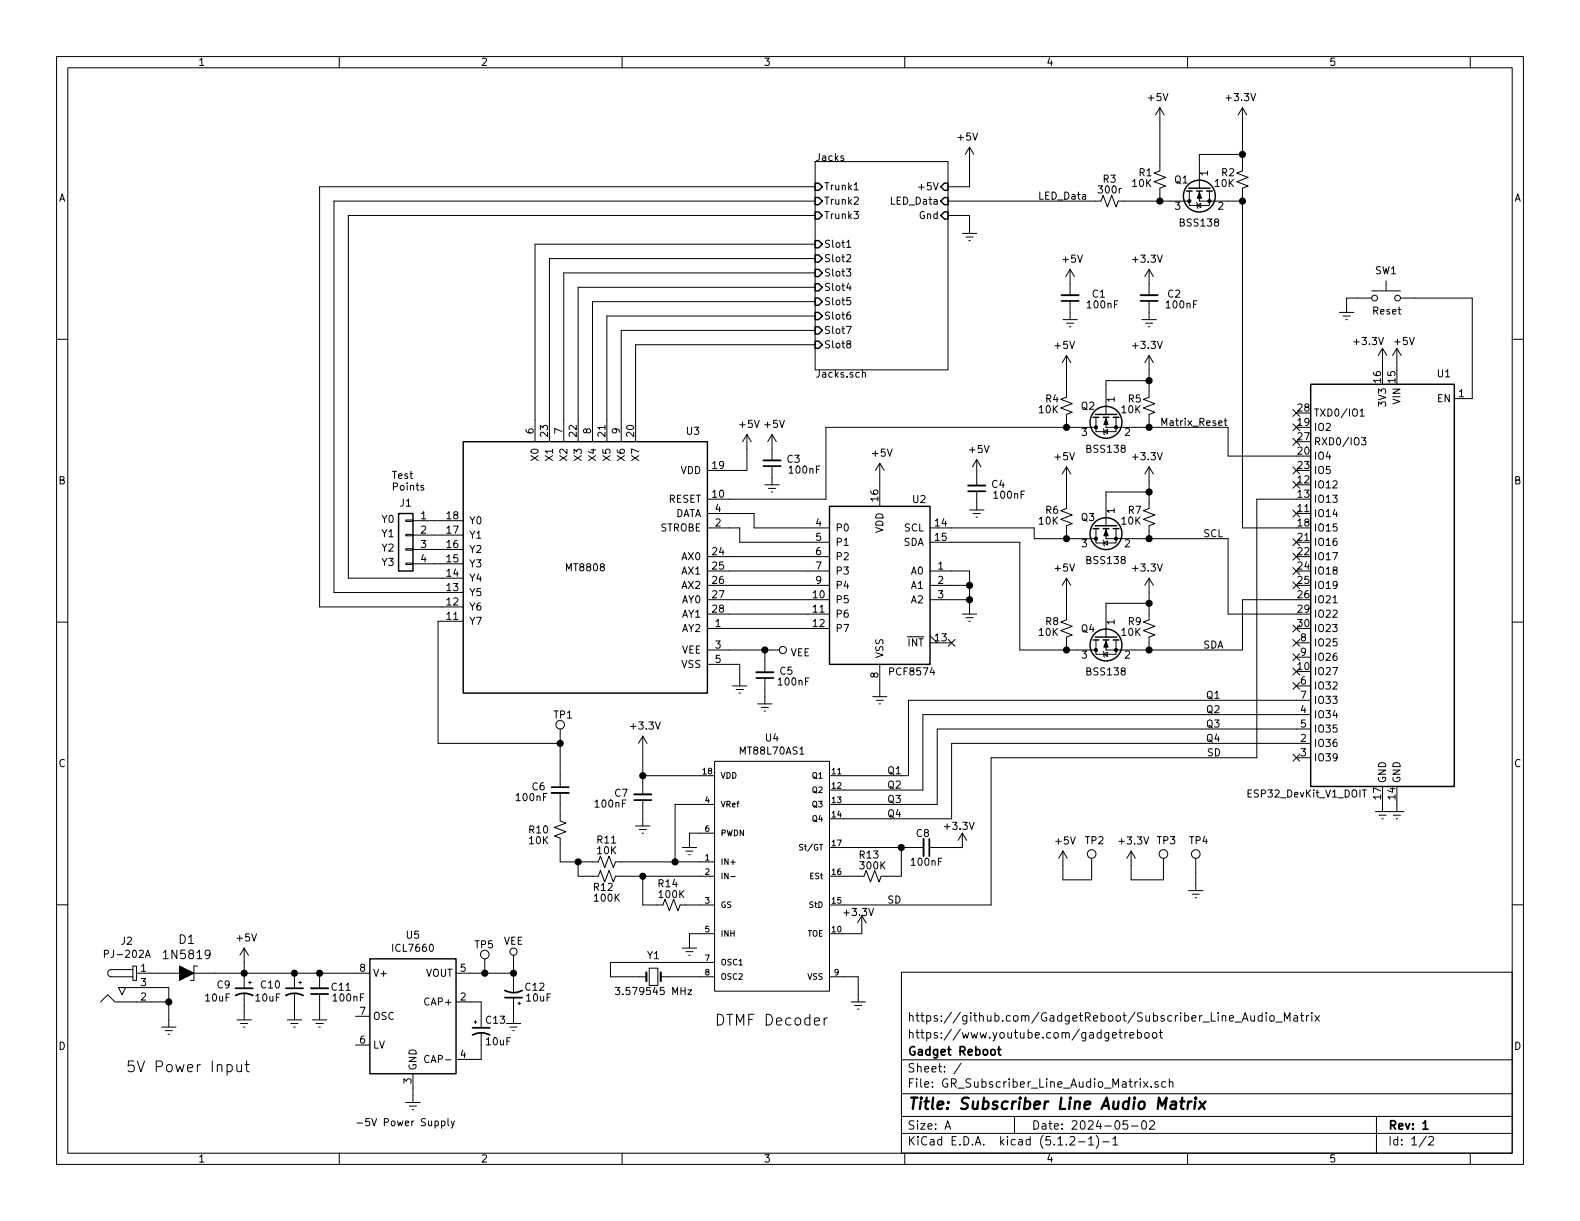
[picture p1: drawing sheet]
EESchema Schematic File Version 4
LIBS:GR_Subscriber_Line_Audio_Matrix-cache
EELAYER 29 0
EELAYER END
$Descr A 11000 8500
encoding utf-8
Sheet 1 2
Title "Subscriber Line Audio Matrix"
Date "2024-05-02"
Rev "1"
Comp "Gadget Reboot"
Comment1 "https://www.youtube.com/gadgetreboot"
Comment2 "https://github.com/GadgetReboot/Subscriber_Line_Audio_Matrix"
Comment3 ""
Comment4 ""
$EndDescr
$Comp
L MT8870:MT8870DSR1 U4
U 1 1
P 4875 5400
F 0 "U4" H 5375 5665 50  0000 C CNN
F 1 "MT88L70AS1" H 5375 5574 50  0000 C CNN
F 2 "Package_SO:SOIC-18W_7.5x11.6mm_P1.27mm" H 4875 5800 50  0001 L CNN
F 3 "" H 4875 5900 50  0001 L CNN
	1    4875 5400
	1    0    0    -1  
$EndComp
$Comp
L Device:Crystal_Small Y1
U 1 1
P 4550 6800
F 0 "Y1" H 4550 6950 50  0000 C CNN
F 1 "3.579545 MHz" H 4550 6700 50  0000 C CNN
F 2 "Crystal:Crystal_SMD_HC49-SD_HandSoldering" H 4550 6800 50  0001 C CNN
F 3 "~" H 4550 6800 50  0001 C CNN
	1    4550 6800
	1    0    0    -1  
$EndComp
$Comp
L Device:R_Small_US R14
U 1 1
P 4675 6300
F 0 "R14" V 4525 6275 50  0000 C CNN
F 1 "100K" V 4600 6300 50  0000 C CNN
F 2 "Resistor_SMD:R_0805_2012Metric_Pad1.15x1.40mm_HandSolder" H 4675 6300 50  0001 C CNN
F 3 "~" H 4675 6300 50  0001 C CNN
	1    4675 6300
	0    1    1    0   
$EndComp
$Comp
L Device:C_Small C6
U 1 1
P 3900 5500
F 0 "C6" H 3750 5525 50  0000 C CNN
F 1 "100nF" H 3700 5450 50  0000 C CNN
F 2 "Capacitor_SMD:C_0805_2012Metric_Pad1.15x1.40mm_HandSolder" H 3900 5500 50  0001 C CNN
F 3 "~" H 3900 5500 50  0001 C CNN
	1    3900 5500
	1    0    0    -1  
$EndComp
$Comp
L power:GNDREF #PWR042
U 1 1
P 5975 6925
F 0 "#PWR042" H 5975 6675 50  0001 C CNN
F 1 "GNDREF" H 5980 6752 50  0001 C CNN
F 2 "" H 5975 6925 50  0001 C CNN
F 3 "" H 5975 6925 50  0001 C CNN
	1    5975 6925
	1    0    0    -1  
$EndComp
$Comp
L Device:R_Small_US R12
U 1 1
P 4225 6100
F 0 "R12" V 4300 6075 50  0000 C CNN
F 1 "100K" V 4375 6100 50  0000 C CNN
F 2 "Resistor_SMD:R_0805_2012Metric_Pad1.15x1.40mm_HandSolder" H 4225 6100 50  0001 C CNN
F 3 "~" H 4225 6100 50  0001 C CNN
	1    4225 6100
	0    1    1    0   
$EndComp
Wire Wire Line
	4875 6000 4700 6000
Wire Wire Line
	4700 6000 4700 5600
Wire Wire Line
	4700 5600 4875 5600
Wire Wire Line
	4875 5400 4475 5400
Wire Wire Line
	4475 5400 4475 5225
Wire Wire Line
	4775 6300 4875 6300
Wire Wire Line
	4575 6300 4475 6300
Wire Wire Line
	4475 6300 4475 6100
Connection ~ 4475 6100
Wire Wire Line
	4475 6100 4325 6100
$Comp
L power:GNDREF #PWR033
U 1 1
P 4800 5850
F 0 "#PWR033" H 4800 5600 50  0001 C CNN
F 1 "GNDREF" H 4805 5677 50  0001 C CNN
F 2 "" H 4800 5850 50  0001 C CNN
F 3 "" H 4800 5850 50  0001 C CNN
	1    4800 5850
	1    0    0    -1  
$EndComp
$Comp
L power:GNDREF #PWR039
U 1 1
P 4800 6550
F 0 "#PWR039" H 4800 6300 50  0001 C CNN
F 1 "GNDREF" H 4805 6377 50  0001 C CNN
F 2 "" H 4800 6550 50  0001 C CNN
F 3 "" H 4800 6550 50  0001 C CNN
	1    4800 6550
	1    0    0    -1  
$EndComp
Wire Wire Line
	4875 5800 4800 5800
Wire Wire Line
	4800 5800 4800 5850
Wire Wire Line
	4475 6100 4875 6100
Wire Wire Line
	4875 6500 4800 6500
Wire Wire Line
	4800 6500 4800 6550
Wire Wire Line
	5875 6800 5975 6800
Wire Wire Line
	5975 6800 5975 6925
Wire Wire Line
	4875 6700 4250 6700
Wire Wire Line
	4250 6700 4250 6800
Wire Wire Line
	4250 6800 4450 6800
Wire Wire Line
	4650 6800 4875 6800
Wire Wire Line
	5875 6500 6000 6500
Wire Wire Line
	6000 6500 6000 6475
$Comp
L Device:R_Small_US R13
U 1 1
P 6075 6100
F 0 "R13" V 5925 6075 50  0000 C CNN
F 1 "300K" V 6000 6100 50  0000 C CNN
F 2 "Resistor_SMD:R_0805_2012Metric_Pad1.15x1.40mm_HandSolder" H 6075 6100 50  0001 C CNN
F 3 "~" H 6075 6100 50  0001 C CNN
	1    6075 6100
	0    1    1    0   
$EndComp
Wire Wire Line
	5875 6100 5975 6100
Wire Wire Line
	5875 5900 6275 5900
Wire Wire Line
	6275 5900 6275 6100
Wire Wire Line
	6275 6100 6175 6100
$Comp
L Device:C_Small C8
U 1 1
P 6450 5900
F 0 "C8" V 6350 5875 50  0000 C CNN
F 1 "100nF" V 6550 5900 50  0000 C CNN
F 2 "Capacitor_SMD:C_0805_2012Metric_Pad1.15x1.40mm_HandSolder" H 6450 5900 50  0001 C CNN
F 3 "~" H 6450 5900 50  0001 C CNN
	1    6450 5900
	0    1    1    0   
$EndComp
Wire Wire Line
	6550 5900 6700 5900
Wire Wire Line
	6350 5900 6275 5900
Connection ~ 6275 5900
Text Label 6175 6300 0    50   ~ 0
SD
Text Label 6175 5400 0    50   ~ 0
Q1
Text Label 6175 5500 0    50   ~ 0
Q2
Text Label 6175 5600 0    50   ~ 0
Q3
Text Label 6175 5700 0    50   ~ 0
Q4
Text Notes 4975 7150 0    75   ~ 0
DTMF Decoder
$Comp
L power:+3.3V #PWR029
U 1 1
P 4475 5225
F 0 "#PWR029" H 4475 5075 50  0001 C CNN
F 1 "+3.3V" H 4490 5398 50  0000 C CNN
F 2 "" H 4475 5225 50  0001 C CNN
F 3 "" H 4475 5225 50  0001 C CNN
	1    4475 5225
	1    0    0    -1  
$EndComp
$Comp
L power:+3.3V #PWR034
U 1 1
P 6700 5900
F 0 "#PWR034" H 6700 5750 50  0001 C CNN
F 1 "+3.3V" H 6675 6050 50  0000 C CNN
F 2 "" H 6700 5900 50  0001 C CNN
F 3 "" H 6700 5900 50  0001 C CNN
	1    6700 5900
	1    0    0    -1  
$EndComp
$Comp
L power:+3.3V #PWR038
U 1 1
P 6000 6475
F 0 "#PWR038" H 6000 6325 50  0001 C CNN
F 1 "+3.3V" H 5975 6600 50  0000 C CNN
F 2 "" H 6000 6475 50  0001 C CNN
F 3 "" H 6000 6475 50  0001 C CNN
	1    6000 6475
	1    0    0    -1  
$EndComp
$Comp
L Device:C_Small C7
U 1 1
P 4475 5550
F 0 "C7" H 4625 5525 50  0000 C CNN
F 1 "100nF" H 4700 5600 50  0000 C CNN
F 2 "Capacitor_SMD:C_0805_2012Metric_Pad1.15x1.40mm_HandSolder" H 4475 5550 50  0001 C CNN
F 3 "~" H 4475 5550 50  0001 C CNN
	1    4475 5550
	-1   0    0    1   
$EndComp
$Comp
L power:GNDREF #PWR032
U 1 1
P 4475 5700
F 0 "#PWR032" H 4475 5450 50  0001 C CNN
F 1 "GNDREF" H 4480 5527 50  0001 C CNN
F 2 "" H 4475 5700 50  0001 C CNN
F 3 "" H 4475 5700 50  0001 C CNN
	1    4475 5700
	1    0    0    -1  
$EndComp
Wire Wire Line
	4475 5450 4475 5400
Connection ~ 4475 5400
Wire Wire Line
	4475 5700 4475 5650
$Comp
L Device:R_Small_US R10
U 1 1
P 3900 5775
F 0 "R10" H 3750 5775 50  0000 C CNN
F 1 "10K" H 3750 5700 50  0000 C CNN
F 2 "Resistor_SMD:R_0805_2012Metric_Pad1.15x1.40mm_HandSolder" H 3900 5775 50  0001 C CNN
F 3 "~" H 3900 5775 50  0001 C CNN
	1    3900 5775
	1    0    0    -1  
$EndComp
$Comp
L Device:R_Small_US R11
U 1 1
P 4225 6000
F 0 "R11" V 4375 6000 50  0000 C CNN
F 1 "10K" V 4300 6000 50  0000 C CNN
F 2 "Resistor_SMD:R_0805_2012Metric_Pad1.15x1.40mm_HandSolder" H 4225 6000 50  0001 C CNN
F 3 "~" H 4225 6000 50  0001 C CNN
	1    4225 6000
	0    -1   -1   0   
$EndComp
Wire Wire Line
	4325 6000 4700 6000
Connection ~ 4700 6000
Wire Wire Line
	4125 6000 4025 6000
Wire Wire Line
	4025 6000 4025 6100
Wire Wire Line
	4025 6100 4125 6100
$Comp
L MT8808:MT8808 U3
U 1 1
P 4175 4325
F 0 "U3" H 3525 5650 50  0000 C CNN
F 1 "MT8808" H 4275 4700 50  0000 C CNN
F 2 "Package_DIP:DIP-28_W15.24mm_Socket_LongPads" H 3275 5675 50  0001 C CIN
F 3 "" H 4175 4325 50  0001 C CNN
	1    4175 4325
	-1   0    0    -1  
$EndComp
$Comp
L Regulator_SwitchedCapacitor:ICL7660 U5
U 1 1
P 2875 7075
F 0 "U5" H 2875 7642 50  0000 C CNN
F 1 "ICL7660" H 2875 7551 50  0000 C CNN
F 2 "Package_SO:SOIC-8_3.9x4.9mm_P1.27mm" H 2975 6975 50  0001 C CNN
F 3 "http://datasheets.maximintegrated.com/en/ds/ICL7660-MAX1044.pdf" H 2975 6975 50  0001 C CNN
	1    2875 7075
	1    0    0    -1  
$EndComp
$Comp
L esp32_devkit_v1_doit:ESP32_DevKit_V1_DOIT U1
U 1 1
P 9625 3975
F 0 "U1" H 9250 5350 50  0000 R CNN
F 1 "ESP32_DevKit_V1_DOIT" H 10575 2425 50  0000 R CNN
F 2 "footprints:esp32_devkit_v1_doit" H 9175 5325 50  0001 C CNN
F 3 "https://aliexpress.com/item/32864722159.html" H 9175 5325 50  0001 C CNN
	1    9625 3975
	-1   0    0    -1  
$EndComp
$Comp
L dk_Barrel-Power-Connectors:PJ-202A J2
U 1 1
P 950 6775
F 0 "J2" H 883 7000 50  0000 C CNN
F 1 "PJ-202A" H 883 6909 50  0000 C CNN
F 2 "digikey-footprints:Barrel_Jack_5.5mmODx2.1mmID_PJ-202A" H 1150 6975 60  0001 L CNN
F 3 "https://www.cui.com/product/resource/digikeypdf/pj-202a.pdf" H 1150 7075 60  0001 L CNN
F 4 "CP-202A-ND" H 1150 7175 60  0001 L CNN "Digi-Key_PN"
F 5 "PJ-202A" H 1150 7275 60  0001 L CNN "MPN"
F 6 "Connectors, Interconnects" H 1150 7375 60  0001 L CNN "Category"
F 7 "Barrel - Power Connectors" H 1150 7475 60  0001 L CNN "Family"
F 8 "https://www.cui.com/product/resource/digikeypdf/pj-202a.pdf" H 1150 7575 60  0001 L CNN "DK_Datasheet_Link"
F 9 "/product-detail/en/cui-inc/PJ-202A/CP-202A-ND/252007" H 1150 7675 60  0001 L CNN "DK_Detail_Page"
F 10 "CONN PWR JACK 2X5.5MM KINKED PIN" H 1150 7775 60  0001 L CNN "Description"
F 11 "CUI Inc." H 1150 7875 60  0001 L CNN "Manufacturer"
F 12 "Active" H 1150 7975 60  0001 L CNN "Status"
	1    950  6775
	1    0    0    -1  
$EndComp
$Comp
L power:GNDREF #PWR047
U 1 1
P 1175 7100
F 0 "#PWR047" H 1175 6850 50  0001 C CNN
F 1 "GNDREF" H 1180 6927 50  0001 C CNN
F 2 "" H 1175 7100 50  0001 C CNN
F 3 "" H 1175 7100 50  0001 C CNN
	1    1175 7100
	1    0    0    -1  
$EndComp
Wire Wire Line
	1050 6975 1175 6975
Wire Wire Line
	1175 6975 1175 7100
Wire Wire Line
	1050 6875 1175 6875
Wire Wire Line
	1175 6875 1175 6975
Connection ~ 1175 6975
Wire Wire Line
	1050 6775 1100 6775
Wire Wire Line
	3075 4325 3050 4325
Wire Wire Line
	3900 5675 3900 5600
Wire Wire Line
	3050 4325 3050 5175
$Comp
L Connector_Generic:Conn_01x04 J1
U 1 1
P 2825 3725
F 0 "J1" H 2825 3950 50  0000 C CNN
F 1 "Conn_01x04" H 2743 3951 50  0001 C CNN
F 2 "Connector_PinHeader_2.54mm:PinHeader_1x04_P2.54mm_Vertical" H 2825 3725 50  0001 C CNN
F 3 "~" H 2825 3725 50  0001 C CNN
	1    2825 3725
	-1   0    0    -1  
$EndComp
Wire Wire Line
	3025 3625 3075 3625
Wire Wire Line
	3075 3725 3025 3725
Wire Wire Line
	3025 3825 3075 3825
Wire Wire Line
	3075 3925 3025 3925
Text Notes 2750 3650 2    50   ~ 0
Y0
Text Notes 2750 3750 2    50   ~ 0
Y1
Text Notes 2750 3850 2    50   ~ 0
Y2
Text Notes 2750 3950 2    50   ~ 0
Y3
Text Notes 2725 3425 0    50   ~ 0
Test \nPoints
$Comp
L Transistor_FET:BSS138 Q2
U 1 1
P 7700 2875
F 0 "Q2" V 7650 3000 50  0000 C CNN
F 1 "BSS138" V 7950 2875 50  0000 C CNN
F 2 "Package_TO_SOT_SMD:SOT-23" H 7900 2800 50  0001 L CIN
F 3 "https://www.fairchildsemi.com/datasheets/BS/BSS138.pdf" H 7700 2875 50  0001 L CNN
	1    7700 2875
	0    -1   1    0   
$EndComp
$Comp
L Device:R_Small_US R4
U 1 1
P 7425 2825
F 0 "R4" H 7525 2875 50  0000 C CNN
F 1 "10K" H 7550 2800 50  0000 C CNN
F 2 "Resistor_SMD:R_0805_2012Metric_Pad1.15x1.40mm_HandSolder" H 7425 2825 50  0001 C CNN
F 3 "~" H 7425 2825 50  0001 C CNN
	1    7425 2825
	-1   0    0    -1  
$EndComp
$Comp
L Device:R_Small_US R5
U 1 1
P 8000 2825
F 0 "R5" H 8100 2875 50  0000 C CNN
F 1 "10K" H 8125 2800 50  0000 C CNN
F 2 "Resistor_SMD:R_0805_2012Metric_Pad1.15x1.40mm_HandSolder" H 8000 2825 50  0001 C CNN
F 3 "~" H 8000 2825 50  0001 C CNN
	1    8000 2825
	-1   0    0    -1  
$EndComp
$Comp
L dk_Diodes-Rectifiers-Single:1N5819 D1
U 1 1
P 1300 6775
F 0 "D1" H 1300 7012 60  0000 C CNN
F 1 "1N5819" H 1300 6906 60  0000 C CNN
F 2 "footprints:SOD-123" H 1500 6975 60  0001 L CNN
F 3 "" H 1500 7075 60  0001 L CNN
	1    1300 6775
	1    0    0    -1  
$EndComp
$Comp
L Interface_Expansion:PCF8574 U2
U 1 1
P 6125 4075
F 0 "U2" H 5850 4675 50  0000 C CNN
F 1 "PCF8574" H 5900 3475 50  0000 C CNN
F 2 "Package_SO:SOIC-16W_7.5x10.3mm_P1.27mm" H 6125 4075 50  0001 C CNN
F 3 "http://www.nxp.com/documents/data_sheet/PCF8574_PCF8574A.pdf" H 6125 4075 50  0001 C CNN
	1    6125 4075
	-1   0    0    -1  
$EndComp
$Comp
L power:+5V #PWR040
U 1 1
P 1700 6700
F 0 "#PWR040" H 1700 6550 50  0001 C CNN
F 1 "+5V" H 1715 6873 50  0000 C CNN
F 2 "" H 1700 6700 50  0001 C CNN
F 3 "" H 1700 6700 50  0001 C CNN
	1    1700 6700
	1    0    0    -1  
$EndComp
$Comp
L power:+5V #PWR014
U 1 1
P 5200 3125
F 0 "#PWR014" H 5200 2975 50  0001 C CNN
F 1 "+5V" H 5215 3298 50  0000 C CNN
F 2 "" H 5200 3125 50  0001 C CNN
F 3 "" H 5200 3125 50  0001 C CNN
	1    5200 3125
	1    0    0    -1  
$EndComp
$Comp
L Device:C_Small C3
U 1 1
P 5375 3225
F 0 "C3" H 5525 3200 50  0000 C CNN
F 1 "100nF" H 5600 3275 50  0000 C CNN
F 2 "Capacitor_SMD:C_0805_2012Metric_Pad1.15x1.40mm_HandSolder" H 5375 3225 50  0001 C CNN
F 3 "~" H 5375 3225 50  0001 C CNN
	1    5375 3225
	1    0    0    1   
$EndComp
$Comp
L power:GNDREF #PWR026
U 1 1
P 5150 4725
F 0 "#PWR026" H 5150 4475 50  0001 C CNN
F 1 "GNDREF" H 5155 4552 50  0001 C CNN
F 2 "" H 5150 4725 50  0001 C CNN
F 3 "" H 5150 4725 50  0001 C CNN
	1    5150 4725
	1    0    0    -1  
$EndComp
Wire Wire Line
	5075 3275 5200 3275
Wire Wire Line
	5200 3275 5200 3125
Wire Wire Line
	5075 4625 5150 4625
Wire Wire Line
	5150 4625 5150 4725
$Comp
L power:+5V #PWR015
U 1 1
P 5375 3125
F 0 "#PWR015" H 5375 2975 50  0001 C CNN
F 1 "+5V" H 5390 3298 50  0000 C CNN
F 2 "" H 5375 3125 50  0001 C CNN
F 3 "" H 5375 3125 50  0001 C CNN
	1    5375 3125
	1    0    0    -1  
$EndComp
$Comp
L power:GNDREF #PWR017
U 1 1
P 5375 3325
F 0 "#PWR017" H 5375 3075 50  0001 C CNN
F 1 "GNDREF" H 5380 3152 50  0001 C CNN
F 2 "" H 5375 3325 50  0001 C CNN
F 3 "" H 5375 3325 50  0001 C CNN
	1    5375 3325
	1    0    0    -1  
$EndComp
$Comp
L power:GNDREF #PWR027
U 1 1
P 6125 4800
F 0 "#PWR027" H 6125 4550 50  0001 C CNN
F 1 "GNDREF" H 6130 4627 50  0001 C CNN
F 2 "" H 6125 4800 50  0001 C CNN
F 3 "" H 6125 4800 50  0001 C CNN
	1    6125 4800
	1    0    0    -1  
$EndComp
Wire Wire Line
	6125 4800 6125 4775
$Comp
L power:+5V #PWR018
U 1 1
P 6125 3325
F 0 "#PWR018" H 6125 3175 50  0001 C CNN
F 1 "+5V" H 6140 3498 50  0000 C CNN
F 2 "" H 6125 3325 50  0001 C CNN
F 3 "" H 6125 3325 50  0001 C CNN
	1    6125 3325
	1    0    0    -1  
$EndComp
$Comp
L Device:C_Small C4
U 1 1
P 6800 3400
F 0 "C4" H 6950 3375 50  0000 C CNN
F 1 "100nF" H 7025 3450 50  0000 C CNN
F 2 "Capacitor_SMD:C_0805_2012Metric_Pad1.15x1.40mm_HandSolder" H 6800 3400 50  0001 C CNN
F 3 "~" H 6800 3400 50  0001 C CNN
	1    6800 3400
	1    0    0    1   
$EndComp
$Comp
L power:+5V #PWR016
U 1 1
P 6800 3300
F 0 "#PWR016" H 6800 3150 50  0001 C CNN
F 1 "+5V" H 6815 3473 50  0000 C CNN
F 2 "" H 6800 3300 50  0001 C CNN
F 3 "" H 6800 3300 50  0001 C CNN
	1    6800 3300
	1    0    0    -1  
$EndComp
$Comp
L power:GNDREF #PWR021
U 1 1
P 6800 3500
F 0 "#PWR021" H 6800 3250 50  0001 C CNN
F 1 "GNDREF" H 6805 3327 50  0001 C CNN
F 2 "" H 6800 3500 50  0001 C CNN
F 3 "" H 6800 3500 50  0001 C CNN
	1    6800 3500
	1    0    0    -1  
$EndComp
Wire Wire Line
	6125 3375 6125 3325
Wire Wire Line
	5075 4375 5625 4375
Wire Wire Line
	5625 4275 5075 4275
Wire Wire Line
	5075 4175 5625 4175
Wire Wire Line
	5625 4075 5075 4075
Wire Wire Line
	5075 3975 5625 3975
Wire Wire Line
	5625 3875 5075 3875
Wire Wire Line
	5625 3775 5150 3775
Wire Wire Line
	5150 3775 5150 3675
Wire Wire Line
	5150 3675 5075 3675
Wire Wire Line
	5625 3675 5250 3675
Wire Wire Line
	5250 3675 5250 3575
Wire Wire Line
	5250 3575 5075 3575
Wire Wire Line
	5075 3475 5750 3475
Wire Wire Line
	5750 3475 5750 2975
$Comp
L power:+3.3V #PWR013
U 1 1
P 8000 2575
F 0 "#PWR013" H 8000 2425 50  0001 C CNN
F 1 "+3.3V" H 8015 2748 50  0000 C CNN
F 2 "" H 8000 2575 50  0001 C CNN
F 3 "" H 8000 2575 50  0001 C CNN
	1    8000 2575
	-1   0    0    -1  
$EndComp
$Comp
L power:+5V #PWR012
U 1 1
P 7425 2575
F 0 "#PWR012" H 7425 2425 50  0001 C CNN
F 1 "+5V" H 7440 2748 50  0000 C CNN
F 2 "" H 7425 2575 50  0001 C CNN
F 3 "" H 7425 2575 50  0001 C CNN
	1    7425 2575
	-1   0    0    -1  
$EndComp
Wire Wire Line
	8000 2575 8000 2650
Wire Wire Line
	7700 2675 7700 2650
Wire Wire Line
	7700 2650 8000 2650
Connection ~ 8000 2650
Wire Wire Line
	8000 2650 8000 2725
Wire Wire Line
	7900 2975 8000 2975
Wire Wire Line
	8000 2925 8000 2975
Connection ~ 8000 2975
Wire Wire Line
	7500 2975 7425 2975
Wire Wire Line
	7425 2925 7425 2975
Connection ~ 7425 2975
Wire Wire Line
	7425 2725 7425 2575
$Comp
L Transistor_FET:BSS138 Q3
U 1 1
P 7700 3650
F 0 "Q3" V 7650 3775 50  0000 C CNN
F 1 "BSS138" V 7950 3650 50  0000 C CNN
F 2 "Package_TO_SOT_SMD:SOT-23" H 7900 3575 50  0001 L CIN
F 3 "https://www.fairchildsemi.com/datasheets/BS/BSS138.pdf" H 7700 3650 50  0001 L CNN
	1    7700 3650
	0    -1   1    0   
$EndComp
$Comp
L Device:R_Small_US R6
U 1 1
P 7425 3600
F 0 "R6" H 7525 3650 50  0000 C CNN
F 1 "10K" H 7550 3575 50  0000 C CNN
F 2 "Resistor_SMD:R_0805_2012Metric_Pad1.15x1.40mm_HandSolder" H 7425 3600 50  0001 C CNN
F 3 "~" H 7425 3600 50  0001 C CNN
	1    7425 3600
	-1   0    0    -1  
$EndComp
$Comp
L Device:R_Small_US R7
U 1 1
P 8000 3600
F 0 "R7" H 8100 3650 50  0000 C CNN
F 1 "10K" H 8125 3575 50  0000 C CNN
F 2 "Resistor_SMD:R_0805_2012Metric_Pad1.15x1.40mm_HandSolder" H 8000 3600 50  0001 C CNN
F 3 "~" H 8000 3600 50  0001 C CNN
	1    8000 3600
	-1   0    0    -1  
$EndComp
$Comp
L power:+3.3V #PWR020
U 1 1
P 8000 3350
F 0 "#PWR020" H 8000 3200 50  0001 C CNN
F 1 "+3.3V" H 8015 3523 50  0000 C CNN
F 2 "" H 8000 3350 50  0001 C CNN
F 3 "" H 8000 3350 50  0001 C CNN
	1    8000 3350
	-1   0    0    -1  
$EndComp
$Comp
L power:+5V #PWR019
U 1 1
P 7425 3350
F 0 "#PWR019" H 7425 3200 50  0001 C CNN
F 1 "+5V" H 7440 3523 50  0000 C CNN
F 2 "" H 7425 3350 50  0001 C CNN
F 3 "" H 7425 3350 50  0001 C CNN
	1    7425 3350
	-1   0    0    -1  
$EndComp
Wire Wire Line
	8000 3350 8000 3425
Wire Wire Line
	7700 3450 7700 3425
Wire Wire Line
	7700 3425 8000 3425
Connection ~ 8000 3425
Wire Wire Line
	8000 3425 8000 3500
Wire Wire Line
	7900 3750 8000 3750
Wire Wire Line
	8000 3700 8000 3750
Connection ~ 8000 3750
Wire Wire Line
	7500 3750 7425 3750
Wire Wire Line
	7425 3700 7425 3750
Connection ~ 7425 3750
Wire Wire Line
	7425 3750 7200 3750
Wire Wire Line
	7425 3500 7425 3350
$Comp
L Transistor_FET:BSS138 Q4
U 1 1
P 7700 4425
F 0 "Q4" V 7650 4550 50  0000 C CNN
F 1 "BSS138" V 7950 4425 50  0000 C CNN
F 2 "Package_TO_SOT_SMD:SOT-23" H 7900 4350 50  0001 L CIN
F 3 "https://www.fairchildsemi.com/datasheets/BS/BSS138.pdf" H 7700 4425 50  0001 L CNN
	1    7700 4425
	0    -1   1    0   
$EndComp
$Comp
L Device:R_Small_US R8
U 1 1
P 7425 4375
F 0 "R8" H 7525 4425 50  0000 C CNN
F 1 "10K" H 7550 4350 50  0000 C CNN
F 2 "Resistor_SMD:R_0805_2012Metric_Pad1.15x1.40mm_HandSolder" H 7425 4375 50  0001 C CNN
F 3 "~" H 7425 4375 50  0001 C CNN
	1    7425 4375
	-1   0    0    -1  
$EndComp
$Comp
L Device:R_Small_US R9
U 1 1
P 8000 4375
F 0 "R9" H 8100 4425 50  0000 C CNN
F 1 "10K" H 8125 4350 50  0000 C CNN
F 2 "Resistor_SMD:R_0805_2012Metric_Pad1.15x1.40mm_HandSolder" H 8000 4375 50  0001 C CNN
F 3 "~" H 8000 4375 50  0001 C CNN
	1    8000 4375
	-1   0    0    -1  
$EndComp
$Comp
L power:+3.3V #PWR023
U 1 1
P 8000 4125
F 0 "#PWR023" H 8000 3975 50  0001 C CNN
F 1 "+3.3V" H 8015 4298 50  0000 C CNN
F 2 "" H 8000 4125 50  0001 C CNN
F 3 "" H 8000 4125 50  0001 C CNN
	1    8000 4125
	-1   0    0    -1  
$EndComp
$Comp
L power:+5V #PWR022
U 1 1
P 7425 4125
F 0 "#PWR022" H 7425 3975 50  0001 C CNN
F 1 "+5V" H 7440 4298 50  0000 C CNN
F 2 "" H 7425 4125 50  0001 C CNN
F 3 "" H 7425 4125 50  0001 C CNN
	1    7425 4125
	-1   0    0    -1  
$EndComp
Wire Wire Line
	8000 4125 8000 4200
Wire Wire Line
	7700 4225 7700 4200
Wire Wire Line
	7700 4200 8000 4200
Connection ~ 8000 4200
Wire Wire Line
	8000 4200 8000 4275
Wire Wire Line
	7900 4525 8000 4525
Wire Wire Line
	8000 4475 8000 4525
Connection ~ 8000 4525
Wire Wire Line
	7500 4525 7425 4525
Wire Wire Line
	7425 4475 7425 4525
Connection ~ 7425 4525
Wire Wire Line
	7425 4275 7425 4125
Wire Wire Line
	5750 2975 7425 2975
$Comp
L power:GNDREF #PWR024
U 1 1
P 6750 4225
F 0 "#PWR024" H 6750 3975 50  0001 C CNN
F 1 "GNDREF" H 6755 4052 50  0001 C CNN
F 2 "" H 6750 4225 50  0001 C CNN
F 3 "" H 6750 4225 50  0001 C CNN
	1    6750 4225
	1    0    0    -1  
$EndComp
Wire Wire Line
	6625 4175 6750 4175
Wire Wire Line
	6750 4175 6750 4225
Wire Wire Line
	6625 4075 6750 4075
Wire Wire Line
	6750 4075 6750 4175
Connection ~ 6750 4175
Wire Wire Line
	6625 3975 6750 3975
Wire Wire Line
	6750 3975 6750 4075
Connection ~ 6750 4075
Wire Wire Line
	6625 3675 7200 3675
Wire Wire Line
	7200 3675 7200 3750
Wire Wire Line
	6625 3775 7100 3775
Wire Wire Line
	7100 3775 7100 4525
Wire Wire Line
	7100 4525 7425 4525
$Comp
L Device:CP1_Small C13
U 1 1
P 3350 7175
F 0 "C13" H 3375 7250 50  0000 L CNN
F 1 "10uF" H 3375 7100 50  0000 L CNN
F 2 "Capacitor_SMD:CP_Elec_4x4.5" H 3350 7175 50  0001 C CNN
F 3 "Wurth 865090240001" H 3350 7175 50  0001 C CNN
	1    3350 7175
	1    0    0    -1  
$EndComp
$Comp
L power:GNDREF #PWR048
U 1 1
P 2875 7625
F 0 "#PWR048" H 2875 7375 50  0001 C CNN
F 1 "GNDREF" H 2880 7452 50  0001 C CNN
F 2 "" H 2875 7625 50  0001 C CNN
F 3 "" H 2875 7625 50  0001 C CNN
	1    2875 7625
	1    0    0    -1  
$EndComp
Wire Wire Line
	2875 7625 2875 7575
Wire Wire Line
	3275 6975 3350 6975
Wire Wire Line
	3350 6975 3350 7075
Wire Wire Line
	3350 7275 3350 7375
Wire Wire Line
	3350 7375 3275 7375
$Comp
L Device:CP1_Small C12
U 1 1
P 3575 6925
F 0 "C12" H 3425 6875 50  0000 C CNN
F 1 "10uF" H 3400 6950 50  0000 C CNN
F 2 "Capacitor_SMD:CP_Elec_4x4.5" H 3575 6925 50  0001 C CNN
F 3 "Wurth 865090240001" H 3575 6925 50  0001 C CNN
	1    3575 6925
	-1   0    0    1   
$EndComp
Wire Wire Line
	3275 6775 3375 6775
$Comp
L power:GNDREF #PWR046
U 1 1
P 3575 7075
F 0 "#PWR046" H 3575 6825 50  0001 C CNN
F 1 "GNDREF" H 3580 6902 50  0001 C CNN
F 2 "" H 3575 7075 50  0001 C CNN
F 3 "" H 3575 7075 50  0001 C CNN
	1    3575 7075
	1    0    0    -1  
$EndComp
Wire Wire Line
	3575 7075 3575 7025
$Comp
L Device:CP1_Small C10
U 1 1
P 2050 6900
F 0 "C10" H 2141 6946 50  0000 L CNN
F 1 "10uF" H 2141 6855 50  0000 L CNN
F 2 "Capacitor_SMD:CP_Elec_4x4.5" H 2050 6900 50  0001 C CNN
F 3 "Wurth 865090240001" H 2050 6900 50  0001 C CNN
	1    2050 6900
	-1   0    0    -1  
$EndComp
$Comp
L Device:C_Small C11
U 1 1
P 2225 6900
F 0 "C11" H 2375 6875 50  0000 C CNN
F 1 "100nF" H 2425 6950 50  0000 C CNN
F 2 "Capacitor_SMD:C_0805_2012Metric_Pad1.15x1.40mm_HandSolder" H 2225 6900 50  0001 C CNN
F 3 "~" H 2225 6900 50  0001 C CNN
	1    2225 6900
	1    0    0    1   
$EndComp
$Comp
L power:GNDREF #PWR045
U 1 1
P 2225 7050
F 0 "#PWR045" H 2225 6800 50  0001 C CNN
F 1 "GNDREF" H 2230 6877 50  0001 C CNN
F 2 "" H 2225 7050 50  0001 C CNN
F 3 "" H 2225 7050 50  0001 C CNN
	1    2225 7050
	1    0    0    -1  
$EndComp
$Comp
L power:GNDREF #PWR044
U 1 1
P 2050 7050
F 0 "#PWR044" H 2050 6800 50  0001 C CNN
F 1 "GNDREF" H 2055 6877 50  0001 C CNN
F 2 "" H 2050 7050 50  0001 C CNN
F 3 "" H 2050 7050 50  0001 C CNN
	1    2050 7050
	1    0    0    -1  
$EndComp
Wire Wire Line
	2225 7050 2225 7000
Wire Wire Line
	2050 7050 2050 7000
Wire Wire Line
	2050 6800 2050 6775
Wire Wire Line
	2050 6775 2225 6775
Wire Wire Line
	2225 6800 2225 6775
Connection ~ 2225 6775
Wire Wire Line
	2225 6775 2475 6775
Connection ~ 2050 6775
Text Label 8500 4875 2    50   ~ 0
Q1
Text Label 8500 4975 2    50   ~ 0
Q2
Text Label 8500 5075 2    50   ~ 0
Q3
Text Label 8500 5175 2    50   ~ 0
Q4
Wire Wire Line
	1500 6775 1700 6775
Wire Wire Line
	1700 6775 1700 6700
$Comp
L Device:CP1_Small C9
U 1 1
P 1700 6900
F 0 "C9" H 1791 6946 50  0000 L CNN
F 1 "10uF" H 1791 6855 50  0000 L CNN
F 2 "Capacitor_SMD:CP_Elec_4x4.5" H 1700 6900 50  0001 C CNN
F 3 "Wurth 865090240001" H 1700 6900 50  0001 C CNN
	1    1700 6900
	-1   0    0    -1  
$EndComp
$Comp
L power:GNDREF #PWR043
U 1 1
P 1700 7050
F 0 "#PWR043" H 1700 6800 50  0001 C CNN
F 1 "GNDREF" H 1705 6877 50  0001 C CNN
F 2 "" H 1700 7050 50  0001 C CNN
F 3 "" H 1700 7050 50  0001 C CNN
	1    1700 7050
	1    0    0    -1  
$EndComp
Wire Wire Line
	1700 7050 1700 7000
Wire Wire Line
	1700 6800 1700 6775
Connection ~ 1700 6775
Text Notes 875  7475 0    75   ~ 0
5V Power Input
$Comp
L Switch:SW_Push SW1
U 1 1
P 9650 2075
F 0 "SW1" H 9650 2268 50  0000 C CNN
F 1 "SW_Push" H 9650 2269 50  0001 C CNN
F 2 "footprints:SW_SPST_60x35" H 9650 2275 50  0001 C CNN
F 3 "~" H 9650 2275 50  0001 C CNN
	1    9650 2075
	1    0    0    -1  
$EndComp
$Comp
L power:+3.3V #PWR010
U 1 1
P 9625 2525
F 0 "#PWR010" H 9625 2375 50  0001 C CNN
F 1 "+3.3V" H 9725 2675 50  0000 C CNN
F 2 "" H 9625 2525 50  0001 C CNN
F 3 "" H 9625 2525 50  0001 C CNN
	1    9625 2525
	-1   0    0    -1  
$EndComp
$Comp
L power:+5V #PWR011
U 1 1
P 9725 2525
F 0 "#PWR011" H 9725 2375 50  0001 C CNN
F 1 "+5V" H 9675 2675 50  0000 C CNN
F 2 "" H 9725 2525 50  0001 C CNN
F 3 "" H 9725 2525 50  0001 C CNN
	1    9725 2525
	-1   0    0    -1  
$EndComp
$Comp
L power:GNDREF #PWR07
U 1 1
P 9375 2125
F 0 "#PWR07" H 9375 1875 50  0001 C CNN
F 1 "GNDREF" H 9380 1952 50  0001 C CNN
F 2 "" H 9375 2125 50  0001 C CNN
F 3 "" H 9375 2125 50  0001 C CNN
	1    9375 2125
	1    0    0    -1  
$EndComp
Wire Wire Line
	9725 2575 9725 2525
Wire Wire Line
	9625 2575 9625 2525
Wire Wire Line
	9450 2075 9375 2075
Wire Wire Line
	9375 2075 9375 2125
Wire Wire Line
	10225 2775 10250 2775
Wire Wire Line
	10250 2775 10250 2075
Wire Wire Line
	10250 2075 9850 2075
Text Notes 9550 2200 0    50   ~ 0
Reset
$Comp
L power:GNDREF #PWR030
U 1 1
P 9625 5600
F 0 "#PWR030" H 9625 5350 50  0001 C CNN
F 1 "GNDREF" H 9630 5427 50  0001 C CNN
F 2 "" H 9625 5600 50  0001 C CNN
F 3 "" H 9625 5600 50  0001 C CNN
	1    9625 5600
	-1   0    0    -1  
$EndComp
$Comp
L power:GNDREF #PWR031
U 1 1
P 9725 5600
F 0 "#PWR031" H 9725 5350 50  0001 C CNN
F 1 "GNDREF" H 9730 5427 50  0001 C CNN
F 2 "" H 9725 5600 50  0001 C CNN
F 3 "" H 9725 5600 50  0001 C CNN
	1    9725 5600
	-1   0    0    -1  
$EndComp
Wire Wire Line
	9725 5600 9725 5575
Wire Wire Line
	9625 5600 9625 5575
Wire Wire Line
	9025 3175 8550 3175
Wire Wire Line
	8550 3175 8550 2975
Wire Wire Line
	8000 2975 8550 2975
Text Label 8075 2975 0    50   ~ 0
Matrix_Reset
Wire Wire Line
	9025 4275 8550 4275
Wire Wire Line
	8550 4275 8550 3750
Wire Wire Line
	8000 3750 8550 3750
Wire Wire Line
	9025 4175 8650 4175
Wire Wire Line
	8650 4175 8650 4525
Wire Wire Line
	8000 4525 8650 4525
Text Label 8375 3750 0    50   ~ 0
SCL
Text Label 8375 4525 0    50   ~ 0
SDA
Text Notes 3175 7850 2    50   ~ 0
-5V Power Supply
$Comp
L Connector:TestPoint TP2
U 1 1
P 7600 6075
F 0 "TP2" H 7550 6300 50  0000 L CNN
F 1 "TestPoint" H 7658 6102 50  0001 L CNN
F 2 "TestPoint:TestPoint_Loop_D3.50mm_Drill0.9mm_Beaded" H 7800 6075 50  0001 C CNN
F 3 "~" H 7800 6075 50  0001 C CNN
	1    7600 6075
	1    0    0    -1  
$EndComp
$Comp
L power:+5V #PWR035
U 1 1
P 7400 6025
F 0 "#PWR035" H 7400 5875 50  0001 C CNN
F 1 "+5V" H 7415 6198 50  0000 C CNN
F 2 "" H 7400 6025 50  0001 C CNN
F 3 "" H 7400 6025 50  0001 C CNN
	1    7400 6025
	1    0    0    -1  
$EndComp
$Comp
L Connector:TestPoint TP3
U 1 1
P 8100 6075
F 0 "TP3" H 8050 6300 50  0000 L CNN
F 1 "TestPoint" H 8158 6102 50  0001 L CNN
F 2 "TestPoint:TestPoint_Loop_D3.50mm_Drill0.9mm_Beaded" H 8300 6075 50  0001 C CNN
F 3 "~" H 8300 6075 50  0001 C CNN
	1    8100 6075
	1    0    0    -1  
$EndComp
$Comp
L power:+3.3V #PWR036
U 1 1
P 7875 6025
F 0 "#PWR036" H 7875 5875 50  0001 C CNN
F 1 "+3.3V" H 7890 6198 50  0000 C CNN
F 2 "" H 7875 6025 50  0001 C CNN
F 3 "" H 7875 6025 50  0001 C CNN
	1    7875 6025
	1    0    0    -1  
$EndComp
$Comp
L Connector:TestPoint TP4
U 1 1
P 8325 6075
F 0 "TP4" H 8275 6300 50  0000 L CNN
F 1 "TestPoint" H 8383 6102 50  0001 L CNN
F 2 "TestPoint:TestPoint_Loop_D3.50mm_Drill0.9mm_Beaded" H 8525 6075 50  0001 C CNN
F 3 "~" H 8525 6075 50  0001 C CNN
	1    8325 6075
	1    0    0    -1  
$EndComp
$Comp
L power:GNDREF #PWR037
U 1 1
P 8325 6150
F 0 "#PWR037" H 8325 5900 50  0001 C CNN
F 1 "GNDREF" H 8330 5977 50  0001 C CNN
F 2 "" H 8325 6150 50  0001 C CNN
F 3 "" H 8325 6150 50  0001 C CNN
	1    8325 6150
	1    0    0    -1  
$EndComp
Wire Wire Line
	8325 6075 8325 6150
Wire Wire Line
	8100 6075 8100 6125
Wire Wire Line
	7875 6125 7875 6025
Wire Wire Line
	7875 6125 8100 6125
Wire Wire Line
	7600 6075 7600 6125
Wire Wire Line
	7600 6125 7400 6125
Wire Wire Line
	7400 6125 7400 6025
$Comp
L Connector:TestPoint TP5
U 1 1
P 3375 6775
F 0 "TP5" H 3300 6975 50  0000 L CNN
F 1 "TestPoint" H 3433 6802 50  0001 L CNN
F 2 "TestPoint:TestPoint_Loop_D3.50mm_Drill0.9mm_Beaded" H 3575 6775 50  0001 C CNN
F 3 "~" H 3575 6775 50  0001 C CNN
	1    3375 6775
	1    0    0    -1  
$EndComp
$Comp
L Connector:TestPoint TP1
U 1 1
P 3900 5175
F 0 "TP1" H 3850 5375 50  0000 L CNN
F 1 "TestPoint" H 3958 5202 50  0001 L CNN
F 2 "TestPoint:TestPoint_Loop_D3.50mm_Drill0.9mm_Beaded" H 4100 5175 50  0001 C CNN
F 3 "~" H 4100 5175 50  0001 C CNN
	1    3900 5175
	1    0    0    -1  
$EndComp
$Comp
L Device:C_Small C5
U 1 1
P 5325 4700
F 0 "C5" H 5175 4675 50  0000 C CNN
F 1 "100nF" H 5125 4750 50  0000 C CNN
F 2 "Capacitor_SMD:C_0805_2012Metric_Pad1.15x1.40mm_HandSolder" H 5325 4700 50  0001 C CNN
F 3 "~" H 5325 4700 50  0001 C CNN
	1    5325 4700
	-1   0    0    1   
$EndComp
$Comp
L power:GNDREF #PWR028
U 1 1
P 5325 4850
F 0 "#PWR028" H 5325 4600 50  0001 C CNN
F 1 "GNDREF" H 5330 4677 50  0001 C CNN
F 2 "" H 5325 4850 50  0001 C CNN
F 3 "" H 5325 4850 50  0001 C CNN
	1    5325 4850
	-1   0    0    -1  
$EndComp
Wire Wire Line
	5325 4850 5325 4800
Wire Wire Line
	5325 4600 5325 4525
$Comp
L power:VEE #PWR041
U 1 1
P 3575 6700
F 0 "#PWR041" H 3575 6550 50  0001 C CNN
F 1 "VEE" H 3575 6850 50  0000 C CNN
F 2 "" H 3575 6700 50  0001 C CNN
F 3 "" H 3575 6700 50  0001 C CNN
	1    3575 6700
	1    0    0    -1  
$EndComp
$Comp
L power:VEE #PWR025
U 1 1
P 5375 4525
F 0 "#PWR025" H 5375 4375 50  0001 C CNN
F 1 "VEE" V 5392 4653 50  0000 L CNN
F 2 "" H 5375 4525 50  0001 C CNN
F 3 "" H 5375 4525 50  0001 C CNN
	1    5375 4525
	0    1    1    0   
$EndComp
Wire Wire Line
	5075 4525 5325 4525
Wire Wire Line
	5375 4525 5325 4525
Connection ~ 5325 4525
Wire Wire Line
	6325 5400 6325 4875
Wire Wire Line
	5875 5400 6325 5400
Wire Wire Line
	6325 4875 9025 4875
Wire Wire Line
	6425 5500 6425 4975
Wire Wire Line
	5875 5500 6425 5500
Wire Wire Line
	6425 4975 9025 4975
Wire Wire Line
	6525 5075 6525 5600
Wire Wire Line
	5875 5600 6525 5600
Wire Wire Line
	6525 5075 9025 5075
Wire Wire Line
	6625 5700 6625 5175
Wire Wire Line
	5875 5700 6625 5700
Wire Wire Line
	6625 5175 9025 5175
Connection ~ 3575 6775
Wire Wire Line
	3575 6700 3575 6775
Wire Wire Line
	3575 6825 3575 6775
Connection ~ 3375 6775
Wire Wire Line
	3375 6775 3575 6775
Wire Wire Line
	1700 6775 2050 6775
NoConn ~ 6625 4475
NoConn ~ 9025 5275
NoConn ~ 9025 4775
NoConn ~ 9025 4675
NoConn ~ 9025 4575
NoConn ~ 9025 4475
NoConn ~ 9025 4375
NoConn ~ 9025 4075
NoConn ~ 9025 3975
NoConn ~ 9025 3875
NoConn ~ 9025 3775
NoConn ~ 9025 3575
NoConn ~ 9025 3375
NoConn ~ 9025 3275
NoConn ~ 9025 3075
NoConn ~ 9025 2975
NoConn ~ 9025 2875
Wire Wire Line
	9025 3475 8750 3475
Wire Wire Line
	8750 3475 8750 5275
Wire Wire Line
	8750 5275 6900 5275
Wire Wire Line
	6900 5275 6900 6300
Wire Wire Line
	5875 6300 6900 6300
Text Label 8400 5275 0    50   ~ 0
SD
$Comp
L Device:C_Small C1
U 1 1
P 7450 2075
F 0 "C1" H 7650 2050 50  0000 C CNN
F 1 "100nF" H 7675 2125 50  0000 C CNN
F 2 "Capacitor_SMD:C_0805_2012Metric_Pad1.15x1.40mm_HandSolder" H 7450 2075 50  0001 C CNN
F 3 "~" H 7450 2075 50  0001 C CNN
	1    7450 2075
	1    0    0    1   
$EndComp
$Comp
L power:+5V #PWR05
U 1 1
P 7450 1975
F 0 "#PWR05" H 7450 1825 50  0001 C CNN
F 1 "+5V" H 7465 2148 50  0000 C CNN
F 2 "" H 7450 1975 50  0001 C CNN
F 3 "" H 7450 1975 50  0001 C CNN
	1    7450 1975
	1    0    0    -1  
$EndComp
$Comp
L power:GNDREF #PWR08
U 1 1
P 7450 2175
F 0 "#PWR08" H 7450 1925 50  0001 C CNN
F 1 "GNDREF" H 7455 2002 50  0001 C CNN
F 2 "" H 7450 2175 50  0001 C CNN
F 3 "" H 7450 2175 50  0001 C CNN
	1    7450 2175
	1    0    0    -1  
$EndComp
$Comp
L Device:C_Small C2
U 1 1
P 8000 2075
F 0 "C2" H 8175 2050 50  0000 C CNN
F 1 "100nF" H 8225 2125 50  0000 C CNN
F 2 "Capacitor_SMD:C_0805_2012Metric_Pad1.15x1.40mm_HandSolder" H 8000 2075 50  0001 C CNN
F 3 "~" H 8000 2075 50  0001 C CNN
	1    8000 2075
	1    0    0    1   
$EndComp
$Comp
L power:GNDREF #PWR09
U 1 1
P 8000 2175
F 0 "#PWR09" H 8000 1925 50  0001 C CNN
F 1 "GNDREF" H 8005 2002 50  0001 C CNN
F 2 "" H 8000 2175 50  0001 C CNN
F 3 "" H 8000 2175 50  0001 C CNN
	1    8000 2175
	1    0    0    -1  
$EndComp
$Comp
L power:+3.3V #PWR06
U 1 1
P 8000 1975
F 0 "#PWR06" H 8000 1825 50  0001 C CNN
F 1 "+3.3V" H 8015 2148 50  0000 C CNN
F 2 "" H 8000 1975 50  0001 C CNN
F 3 "" H 8000 1975 50  0001 C CNN
	1    8000 1975
	-1   0    0    -1  
$EndComp
Wire Wire Line
	4025 6000 3900 6000
Wire Wire Line
	3900 5875 3900 6000
Connection ~ 4025 6000
Wire Wire Line
	3900 5400 3900 5175
Wire Wire Line
	3050 5175 3900 5175
Connection ~ 3900 5175
$Sheet
S 5675 1125 925  1450
U 6743103A
F0 "Jacks" 50
F1 "Jacks.sch" 50
F2 "Gnd" I R 6600 1500 50 
F3 "Slot1" I L 5675 1700 50 
F4 "Slot2" I L 5675 1800 50 
F5 "Slot3" I L 5675 1900 50 
F6 "Slot4" I L 5675 2000 50 
F7 "Slot5" I L 5675 2100 50 
F8 "Slot6" I L 5675 2200 50 
F9 "Slot7" I L 5675 2300 50 
F10 "Slot8" I L 5675 2400 50 
F11 "Trunk1" I L 5675 1300 50 
F12 "Trunk2" I L 5675 1400 50 
F13 "Trunk3" I L 5675 1500 50 
F14 "LED_Data" I R 6600 1400 50 
F15 "+5V" I R 6600 1300 50 
$EndSheet
Wire Wire Line
	9025 3675 8650 3675
Wire Wire Line
	8075 1400 7825 1400
$Comp
L Device:R_Small_US R3
U 1 1
P 7725 1400
F 0 "R3" V 7875 1400 50  0000 C CNN
F 1 "300r" V 7800 1400 50  0000 C CNN
F 2 "Resistor_SMD:R_0805_2012Metric_Pad1.15x1.40mm_HandSolder" H 7725 1400 50  0001 C CNN
F 3 "~" H 7725 1400 50  0001 C CNN
	1    7725 1400
	0    -1   -1   0   
$EndComp
Wire Wire Line
	8650 1400 8650 3675
Wire Wire Line
	8075 1150 8075 850 
Connection ~ 8075 1400
Wire Wire Line
	8075 1350 8075 1400
Wire Wire Line
	8150 1400 8075 1400
Wire Wire Line
	8650 1350 8650 1400
Wire Wire Line
	8550 1400 8650 1400
Wire Wire Line
	8650 1075 8650 1150
Connection ~ 8650 1075
Wire Wire Line
	8350 1075 8650 1075
Wire Wire Line
	8350 1100 8350 1075
Wire Wire Line
	8650 850  8650 1075
$Comp
L power:+5V #PWR01
U 1 1
P 8075 850
F 0 "#PWR01" H 8075 700 50  0001 C CNN
F 1 "+5V" H 8090 1023 50  0000 C CNN
F 2 "" H 8075 850 50  0001 C CNN
F 3 "" H 8075 850 50  0001 C CNN
	1    8075 850 
	-1   0    0    -1  
$EndComp
$Comp
L power:+3.3V #PWR02
U 1 1
P 8650 850
F 0 "#PWR02" H 8650 700 50  0001 C CNN
F 1 "+3.3V" H 8665 1023 50  0000 C CNN
F 2 "" H 8650 850 50  0001 C CNN
F 3 "" H 8650 850 50  0001 C CNN
	1    8650 850 
	-1   0    0    -1  
$EndComp
$Comp
L Device:R_Small_US R2
U 1 1
P 8650 1250
F 0 "R2" H 8750 1300 50  0000 C CNN
F 1 "10K" H 8775 1225 50  0000 C CNN
F 2 "Resistor_SMD:R_0805_2012Metric_Pad1.15x1.40mm_HandSolder" H 8650 1250 50  0001 C CNN
F 3 "~" H 8650 1250 50  0001 C CNN
	1    8650 1250
	-1   0    0    -1  
$EndComp
$Comp
L Device:R_Small_US R1
U 1 1
P 8075 1250
F 0 "R1" H 8175 1300 50  0000 C CNN
F 1 "10K" H 8200 1225 50  0000 C CNN
F 2 "Resistor_SMD:R_0805_2012Metric_Pad1.15x1.40mm_HandSolder" H 8075 1250 50  0001 C CNN
F 3 "~" H 8075 1250 50  0001 C CNN
	1    8075 1250
	-1   0    0    -1  
$EndComp
$Comp
L Transistor_FET:BSS138 Q1
U 1 1
P 8350 1300
F 0 "Q1" V 8300 1425 50  0000 C CNN
F 1 "BSS138" V 8600 1300 50  0000 C CNN
F 2 "Package_TO_SOT_SMD:SOT-23" H 8550 1225 50  0001 L CIN
F 3 "https://www.fairchildsemi.com/datasheets/BS/BSS138.pdf" H 8350 1300 50  0001 L CNN
	1    8350 1300
	0    -1   1    0   
$EndComp
Connection ~ 8650 1400
Text Label 7225 1400 0    50   ~ 0
LED_Data
Wire Wire Line
	5675 2400 4425 2400
Wire Wire Line
	4425 2400 4425 2925
Wire Wire Line
	4325 2300 5675 2300
Wire Wire Line
	4325 2300 4325 2925
Wire Wire Line
	5675 2200 4225 2200
Wire Wire Line
	4225 2200 4225 2925
Wire Wire Line
	4125 2925 4125 2100
Wire Wire Line
	4125 2100 5675 2100
Wire Wire Line
	4025 2925 4025 2000
Wire Wire Line
	4025 2000 5675 2000
Wire Wire Line
	3925 1900 5675 1900
Wire Wire Line
	3925 1900 3925 2925
Wire Wire Line
	3825 1800 5675 1800
Wire Wire Line
	3825 1800 3825 2925
Wire Wire Line
	5675 1700 3725 1700
Wire Wire Line
	3725 1700 3725 2925
Wire Wire Line
	3075 4025 2425 4025
Wire Wire Line
	2425 4025 2425 1500
Wire Wire Line
	2425 1500 5675 1500
Wire Wire Line
	5675 1400 2325 1400
Wire Wire Line
	2325 1400 2325 4125
Wire Wire Line
	2325 4125 3075 4125
Wire Wire Line
	2225 4225 2225 1300
Wire Wire Line
	2225 1300 5675 1300
Wire Wire Line
	2225 4225 3075 4225
Wire Wire Line
	6600 1400 7625 1400
Wire Wire Line
	6600 1500 6750 1500
Wire Wire Line
	6750 1500 6750 1575
$Comp
L power:GNDREF #PWR04
U 1 1
P 6750 1575
F 0 "#PWR04" H 6750 1325 50  0001 C CNN
F 1 "GNDREF" H 6755 1402 50  0001 C CNN
F 2 "" H 6750 1575 50  0001 C CNN
F 3 "" H 6750 1575 50  0001 C CNN
	1    6750 1575
	1    0    0    -1  
$EndComp
$Comp
L power:+5V #PWR03
U 1 1
P 6750 1125
F 0 "#PWR03" H 6750 975 50  0001 C CNN
F 1 "+5V" H 6765 1298 50  0000 C CNN
F 2 "" H 6750 1125 50  0001 C CNN
F 3 "" H 6750 1125 50  0001 C CNN
	1    6750 1125
	-1   0    0    -1  
$EndComp
Wire Wire Line
	6600 1300 6750 1300
Wire Wire Line
	6750 1300 6750 1125
$EndSCHEMATC
